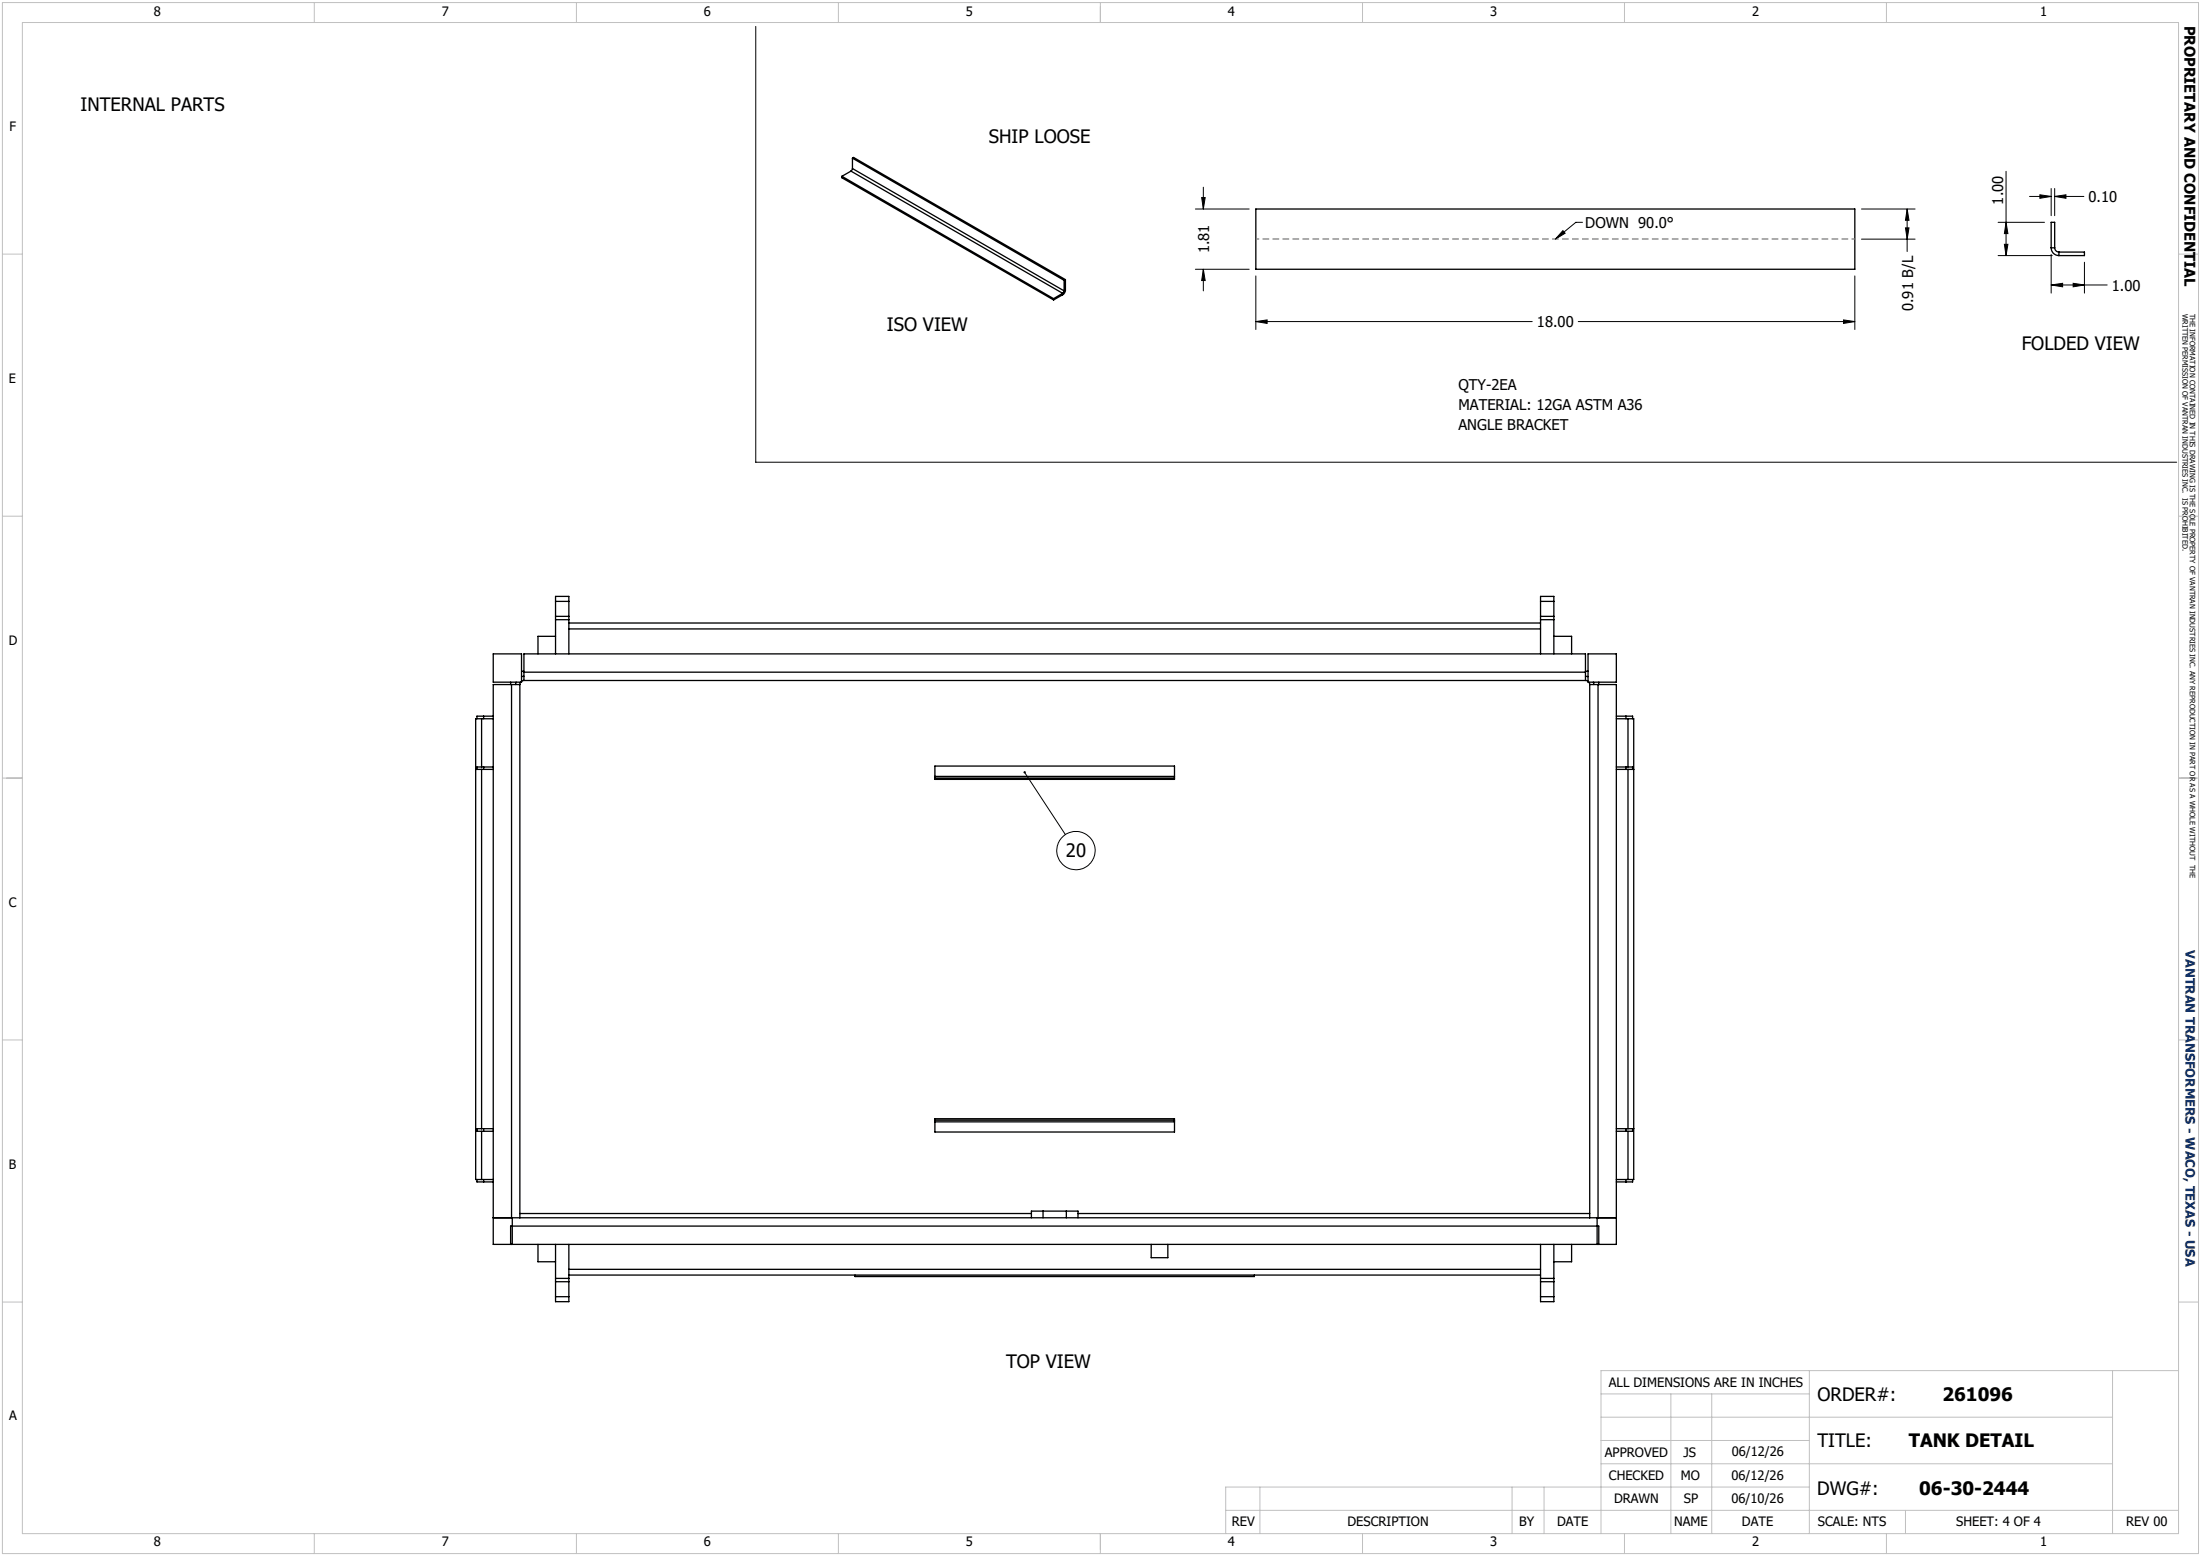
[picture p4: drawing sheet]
<svg xmlns="http://www.w3.org/2000/svg" width="420mm" height="297mm" viewBox="0 0 420 297" stroke-linecap="round" stroke-linejoin="round" font-family="sans-serif">
<g fill="none" stroke="#000" stroke-width=".25">
<path d="M160.7 33.7v.2l40.3 23.4M160.7 33.7l40.3 23.3M162.4 32.7l-1.7 1M162.4 32.7l40.4 23.3M162.7 32.2l-.3 .5M162.7 30.2l.2-.1 40.4 23.3M162.7 30.2l40.4 23.3M162.7 32.2l40.4 23.3M162.7 30.2v2M239.6 39.9h114.3v11.5h-114.3zM201 57v.3M202.8 56l-1.8 1"/>
<path d="M202.8 56v.3M202.8 56.3l-1.8 1M203.1 55.5l-.3 .5M203.1 53.5v2M203.3 55.4l-.1 .5-.4 .4M203.3 53.4l-.2 .1M203.3 53.4v2M203.3 55.4l-.2 .1M391.4 47.3a1.45 1.45 0 0 0 1.5 1.5M391.4 47.3v-4.9h.7v4.9M391.4 47.3h.7M392.1 47.3a.85 .85 0 0 0 .8 .8"/>
<path d="M392.9 48.1h4.9v.7h-4.9M392.9 48.1v.7M106 117.6v.7M106 114.8v-1h2.5v1M106 118.3h2.5M106 117.6h2.5M106 114.8v2.8M106 118.3v6.5M106 114.8h2.5M108.5 117.6v.7M108.5 118.9h185.5M108.5 114.8v2.8"/>
<path d="M108.5 118.3v6.5M294 114.8v-1h2.5v1M294 117.6v.7M294 118.3h2.5M294 117.6h2.5M294 114.8h2.5M294 114.8v2.8M294 118.3v6.5M296.5 117.6v.7M296.5 114.8v2.8M296.5 118.3v6.5M91.9 137.2h-1.1v87.9h1.1"/>
<path d="M91.9 137.2v9.2M91.9 137.2h2.2M92.3 136.7h-1.3v.5M92.3 136.7v.5M92.3 136.7h1.8M94.1 124.8h5.4v5.4h-5.4zM97.4 130.2v.5M97.6 130.7h1.6M97.6 130.7h-3.5v106.8h214.3v-106.8h-3.5M97.6 130.7v101.7M98.5 130.2l-.1 .5M99.2 130.7v101.7"/>
<path d="M99.3 130.2l-.1 .5M99.5 128.1h.5M100 128.3v1.6M100 129.1h-.5M100 129.9l-.5 .1M100 128.3v-3.5h202.5v3.5M100 128.3h202.5M100 129.9h202.5M106 121.5h-3.3v3.3M108.5 120h185.5M296.5 121.5h3.4v3.3M302.5 128.3v1.6"/>
<path d="M302.5 129.9l.5 .1M302.5 129.1h.5M302.5 128.1h.5M303 124.8h5.4v5.4h-5.4zM303.2 130.2l.2 .5M303.4 130.7h1.5M303.4 130.7v101.7M304.1 130.2v.5M304.9 130.7v101.7M305.1 130.2v.5M308.4 136.7h1.9M308.4 137.2h2.3"/>
<path d="M310.3 136.7h1.2v.5M310.3 136.7v.5M310.7 137.2h1v87.9h-1M310.7 137.2v9.2M90.8 146.9h1.1M91.9 146.9h2.2M91.9 146.9v68.5M92.3 146.4h-1.3v.5M92.3 146.4v.5M92.3 146.4h1.8M178.4 148.2v.3M178.4 148.2v-2h45.7v2"/>
<path d="M178.4 148.5v.3h45.7v-.3M178.4 148.5h45.7M178.4 148.2h45.7M224.1 148.2v.3M308.4 146.4h1.9M308.4 146.9h2.3M310.3 146.4h1.2v.5M310.3 146.4v.5M310.7 146.9h1M310.7 146.9v68.5M90.8 215.4h1.1M91 215.4v.5h1.3"/>
<path d="M91.9 215.4h2.2M91.9 215.9v9.2M92.3 215.4v.5M92.3 215.9h1.8M178.4 213.8v.3M178.4 213.8v-.3h45.7v.3M178.4 214.1v2h45.7v-2M178.4 213.8h45.7M178.4 214.1h45.7M224.1 213.8v.3M308.4 215.9h1.9M308.4 215.4h2.3"/>
<path d="M310.3 215.4v.5M310.7 215.4h1M310.7 215.9v9.2M311.5 215.4v.5h-1.2M91 225.1v.5h1.3M91.9 225.1h2.2M92.3 225.1v.5M92.3 225.6h1.8M94.1 232.4h3.7M97.4 237.5v-3.5h207.7v3.5M97.8 232.4h1.4M97.8 232.4v5.1"/>
<path d="M99.2 232.4h204.2M99.2 231.6h97.6M102.7 237.5v3.3h3.3M106 237.5v6.5M108.5 237.5v6.5M199 231.2h4.5M199 231.2v1.2M199 231.2h-2.2v1.2M203.5 231.2v1.2M203.5 231.2h2.2v1.2M205.7 231.6h97.7M219.7 237.5v2.6h3.1v-2.6"/>
<path d="M294 237.5v6.5M296.5 237.5v6.5M299.9 237.5v3.3h-3.4M303.4 232.4h1.4M304.8 232.4v5.1M304.8 232.4h3.6M308.4 225.6h1.9M308.4 225.1h2.3M310.3 225.1v.5M311.5 225.1v.5h-1.2M106 247.5v1h2.5v-1M106 244v.6"/>
<path d="M106 244h2.5M106 244.6v2.9M106 244.6h2.5M106 247.5h2.5M108.5 244v.6M108.5 243.4h185.5M108.5 244.6v2.9M108.5 242.3h185.5M163.2 243.4v.3h76.2v-.3M294 244v.6M294 247.5v1h2.5v-1M294 244h2.5"/>
<path d="M294 244.6v2.9M294 244.6h2.5M294 247.5h2.5M296.5 244v.6M296.5 244.6v2.9"/>
</g>
<g fill="none" stroke="#000" stroke-width=".19">
<path d="M144.2 5v83.2h271.2M228.1 39.9h10.3M229.3 37.7h.7l-.4 2.2zM229.6 35.7v4.2M355.2 39.9h10.2M363.9 39.9l.4 2.1h-.7zM363.9 39.9v8.1M382.8 32.7v16.1M387.3 37.5h4.1M389.3 37.2l2.1 .3-2.1 .3zM391.4 36v5.2M392.1 37.5l2.1-.3v.6z"/>
<path d="M392.1 36v5.2M392.1 37.5h5.6M228.1 51.4h10.3M229.6 51.4l.4 2.1h-.7zM229.6 51.4v4.1M239.6 52.7v10.2M298.2 44l.5 .5-1.9 1.1zM302 42.4h-1.3l-3.9 3.2M353.9 52.7v10.2M355.2 45.6h10.2M363.6 43.5h.7l-.4 2.1zM381.3 48.8h10.3"/>
<path d="M381.3 42.4h8.8M382.5 46.6h.7l-.4 2.2zM382.8 42.4l.4 2.2h-.7zM391.4 54.4l2.2-.3v.6zM391.4 48.6v7.3M391.4 54.4h10.7M395.6 54.1l2.2 .3-2.2 .3zM397.8 50.1v5.8M239.6 61.4l2.2-.3v.6zM239.6 61.4h52.8M301.2 61.4h52.7M351.8 61.1l2.1 .3-2.1 .3z"/>
<path d="M195.5 147.4l7.8 11.9"/>
<circle cx="205.3" cy="162.4" r="3.7"/>
</g>
<g fill="none" stroke="#c0c0c0" stroke-width=".19">
<path d="M.5 .5h419v296h-419zM4.3 4.3h411.4v288.4h-411.4zM60 .5v3.8M110 .5v3.8M160 .5v3.8M210 .5v3.8M260 .5v3.8M310 .5v3.8M360 .5v3.8M.5 48.5h3.8M415.7 48.5h3.8M.5 98.5h3.8"/>
<path d="M415.7 98.5h3.8M.5 148.5h3.8M415.7 148.5h3.8M.5 198.5h3.8M415.7 198.5h3.8M.5 248.5h3.8M415.7 248.5h3.8M305.5 270.5h97.6M305.5 279.4h97.6M305.5 275h39.8M305.5 266.1h39.8M318.8 266.1v26.6"/>
<path d="M326.6 266.1v26.6M345.3 261.6v31.1M403.1 261.6v31.1M415.7 261.6h-110.2v31.1M60 292.7v3.8M110 292.7v3.8M160 292.7v3.8M210 292.7v3.8M233.9 288.3h181.8M240.4 283.8v8.9M260 292.7v3.8M288.5 283.8v8.9"/>
<path d="M294.6 283.8v8.9M310 292.7v3.8M345.3 283.8h-111.4v8.9M360 292.7v3.8M363.6 288.3v4.4"/>
</g>
<g fill="#000">
<path d="M229.3 37.7h.7l-.4 2.2zM363.9 39.9l.4 2.1h-.7zM389.3 37.2l2.1 .3-2.1 .3zM392.1 37.5l2.1-.3v.6zM229.6 51.4l.4 2.1h-.7zM298.2 44l.5 .5-1.9 1.1zM363.6 43.5h.7l-.4 2.1zM382.5 46.6h.7l-.4 2.2zM382.8 42.4l.4 2.2h-.7zM391.4 54.4l2.2-.3v.6zM395.6 54.1l2.2 .3-2.2 .3zM239.6 61.4l2.2-.3v.6z"/>
<path d="M351.8 61.1l2.1 .3-2.1 .3zM195.4 147.2a.23 .23 0 0 1 .4 .1 .23 .23 0 0 1-.2 .3 .23 .23 0 0 1-.3-.3l.1-.1 .1 .2z"/>
</g>
<path d="M353.9 45.6h-114.3" fill="none" stroke="#808080" stroke-width=".25" stroke-dasharray="1.3 .6" stroke-dashoffset=".6" stroke-linecap="butt"/>
<g font-size="3.5">
<text x="15.4" y="21.2">INTERNAL PARTS</text>
<text x="188.7" y="27.4">SHIP LOOSE</text>
<text x="169.2" y="63.2">ISO VIEW</text>
<text x="385.8" y="66.8">FOLDED VIEW</text>
<text x="203.4" y="163.6">20</text>
<text x="192" y="261.1">TOP VIEW</text>
<text x="346.8" y="267.4">ORDER#:</text>
<text x="370.7" y="267.4">261096</text>
<text x="346.8" y="276.2">TITLE:</text>
<text x="364.2" y="276.2">TANK DETAIL</text>
<text x="346.8" y="285.4">DWG#:</text>
<text x="366.2" y="285.4">06-30-2444</text>
</g>
<g font-size="2.8">
<text x="416.9" y="4.9" transform="rotate(90 416.9 4.9)">PROPRIETARY AND CONFIDENTIAL</text>
<text x="382.2" y="39" transform="rotate(-90 382.2 39)">1.00</text>
<text x="398.5" y="38.6">0.10</text>
<text x="302.5" y="43.5">DOWN 90.0°</text>
<text x="230.8" y="48.4" transform="rotate(-90 230.8 48.4)">1.81</text>
<text x="365.1" y="59.4" transform="rotate(-90 365.1 59.4)">0.91 B/L</text>
<text x="403" y="55.5">1.00</text>
<text x="293.3" y="62.5">18.00</text>
<text x="278.3" y="74.4">QTY-2EA</text>
<text x="278.3" y="78.2">MATERIAL: 12GA ASTM A36</text>
<text x="278.3" y="82">ANGLE BRACKET</text>
</g>
<g font-size="2.5">
<text x="29.3" y="3.1">8</text>
<text x="84.3" y="3.1">7</text>
<text x="134.3" y="3.1">6</text>
<text x="184.3" y="3.1">5</text>
<text x="234.3" y="3.1">4</text>
<text x="284.3" y="3.1">3</text>
<text x="334.3" y="3.1">2</text>
<text x="389.3" y="3.1">1</text>
<text x="1.8" y="25">F</text>
<text x="1.7" y="73.1">E</text>
<text x="1.7" y="123.1">D</text>
<text x="1.7" y="173.1">C</text>
<text x="1.7" y="223.1">B</text>
<text x="307" y="264.7">ALL DIMENSIONS ARE IN INCHES</text>
<text x="1.8" y="271.1">A</text>
<text x="306.2" y="278.1">APPROVED</text>
<text x="321.2" y="278">JS</text>
<text x="330.4" y="278">06/12/26</text>
<text x="307" y="282.5">CHECKED</text>
<text x="308" y="287">DRAWN</text>
<text x="320.8" y="282.5">MO</text>
<text x="321.3" y="287">SP</text>
<text x="330.4" y="282.4">06/12/26</text>
<text x="330.4" y="286.9">06/10/26</text>
<text x="235.1" y="291.3">REV</text>
<text x="257.1" y="291.3">DESCRIPTION</text>
<text x="289.9" y="291.3">BY</text>
<text x="297.1" y="291.3">DATE</text>
<text x="319.5" y="291.3">NAME</text>
<text x="332.4" y="291.2">DATE</text>
<text x="346.9" y="291.3">SCALE: NTS</text>
<text x="373.3" y="291.3">SHEET: 4 OF 4</text>
<text x="405.7" y="291.3">REV 00</text>
<text x="29.3" y="295.1">8</text>
<text x="84.3" y="295.1">7</text>
<text x="134.3" y="295.1">6</text>
<text x="184.3" y="295.1">5</text>
<text x="234.3" y="295.1">4</text>
<text x="284.3" y="295.1">3</text>
<text x="334.3" y="295.1">2</text>
<text x="389.3" y="295.1">1</text>
</g>
<text font-size="2.5" fill="#003082" x="417" y="181.4" transform="rotate(90 417 181.4)">VANTRAN TRANSFORMERS - WACO, TEXAS - USA</text>
<g font-size="1.4">
<text x="416.5" y="59.9" transform="rotate(90 416.5 59.9)">WRITTEN PERMISSION OF VANTRAN INDUSTRIES INC. IS PROHIBITED.</text>
<text x="417.9" y="59.9" transform="rotate(90 417.9 59.9)">THE INFORMATION CONTAINED IN THIS DRAWING IS THE SOLE PROPERTY OF VANTRAN INDUSTRIES INC. ANY REPRODUCTION IN PART OR AS A WHOLE WITHOUT THE</text>
</g>
</svg>
